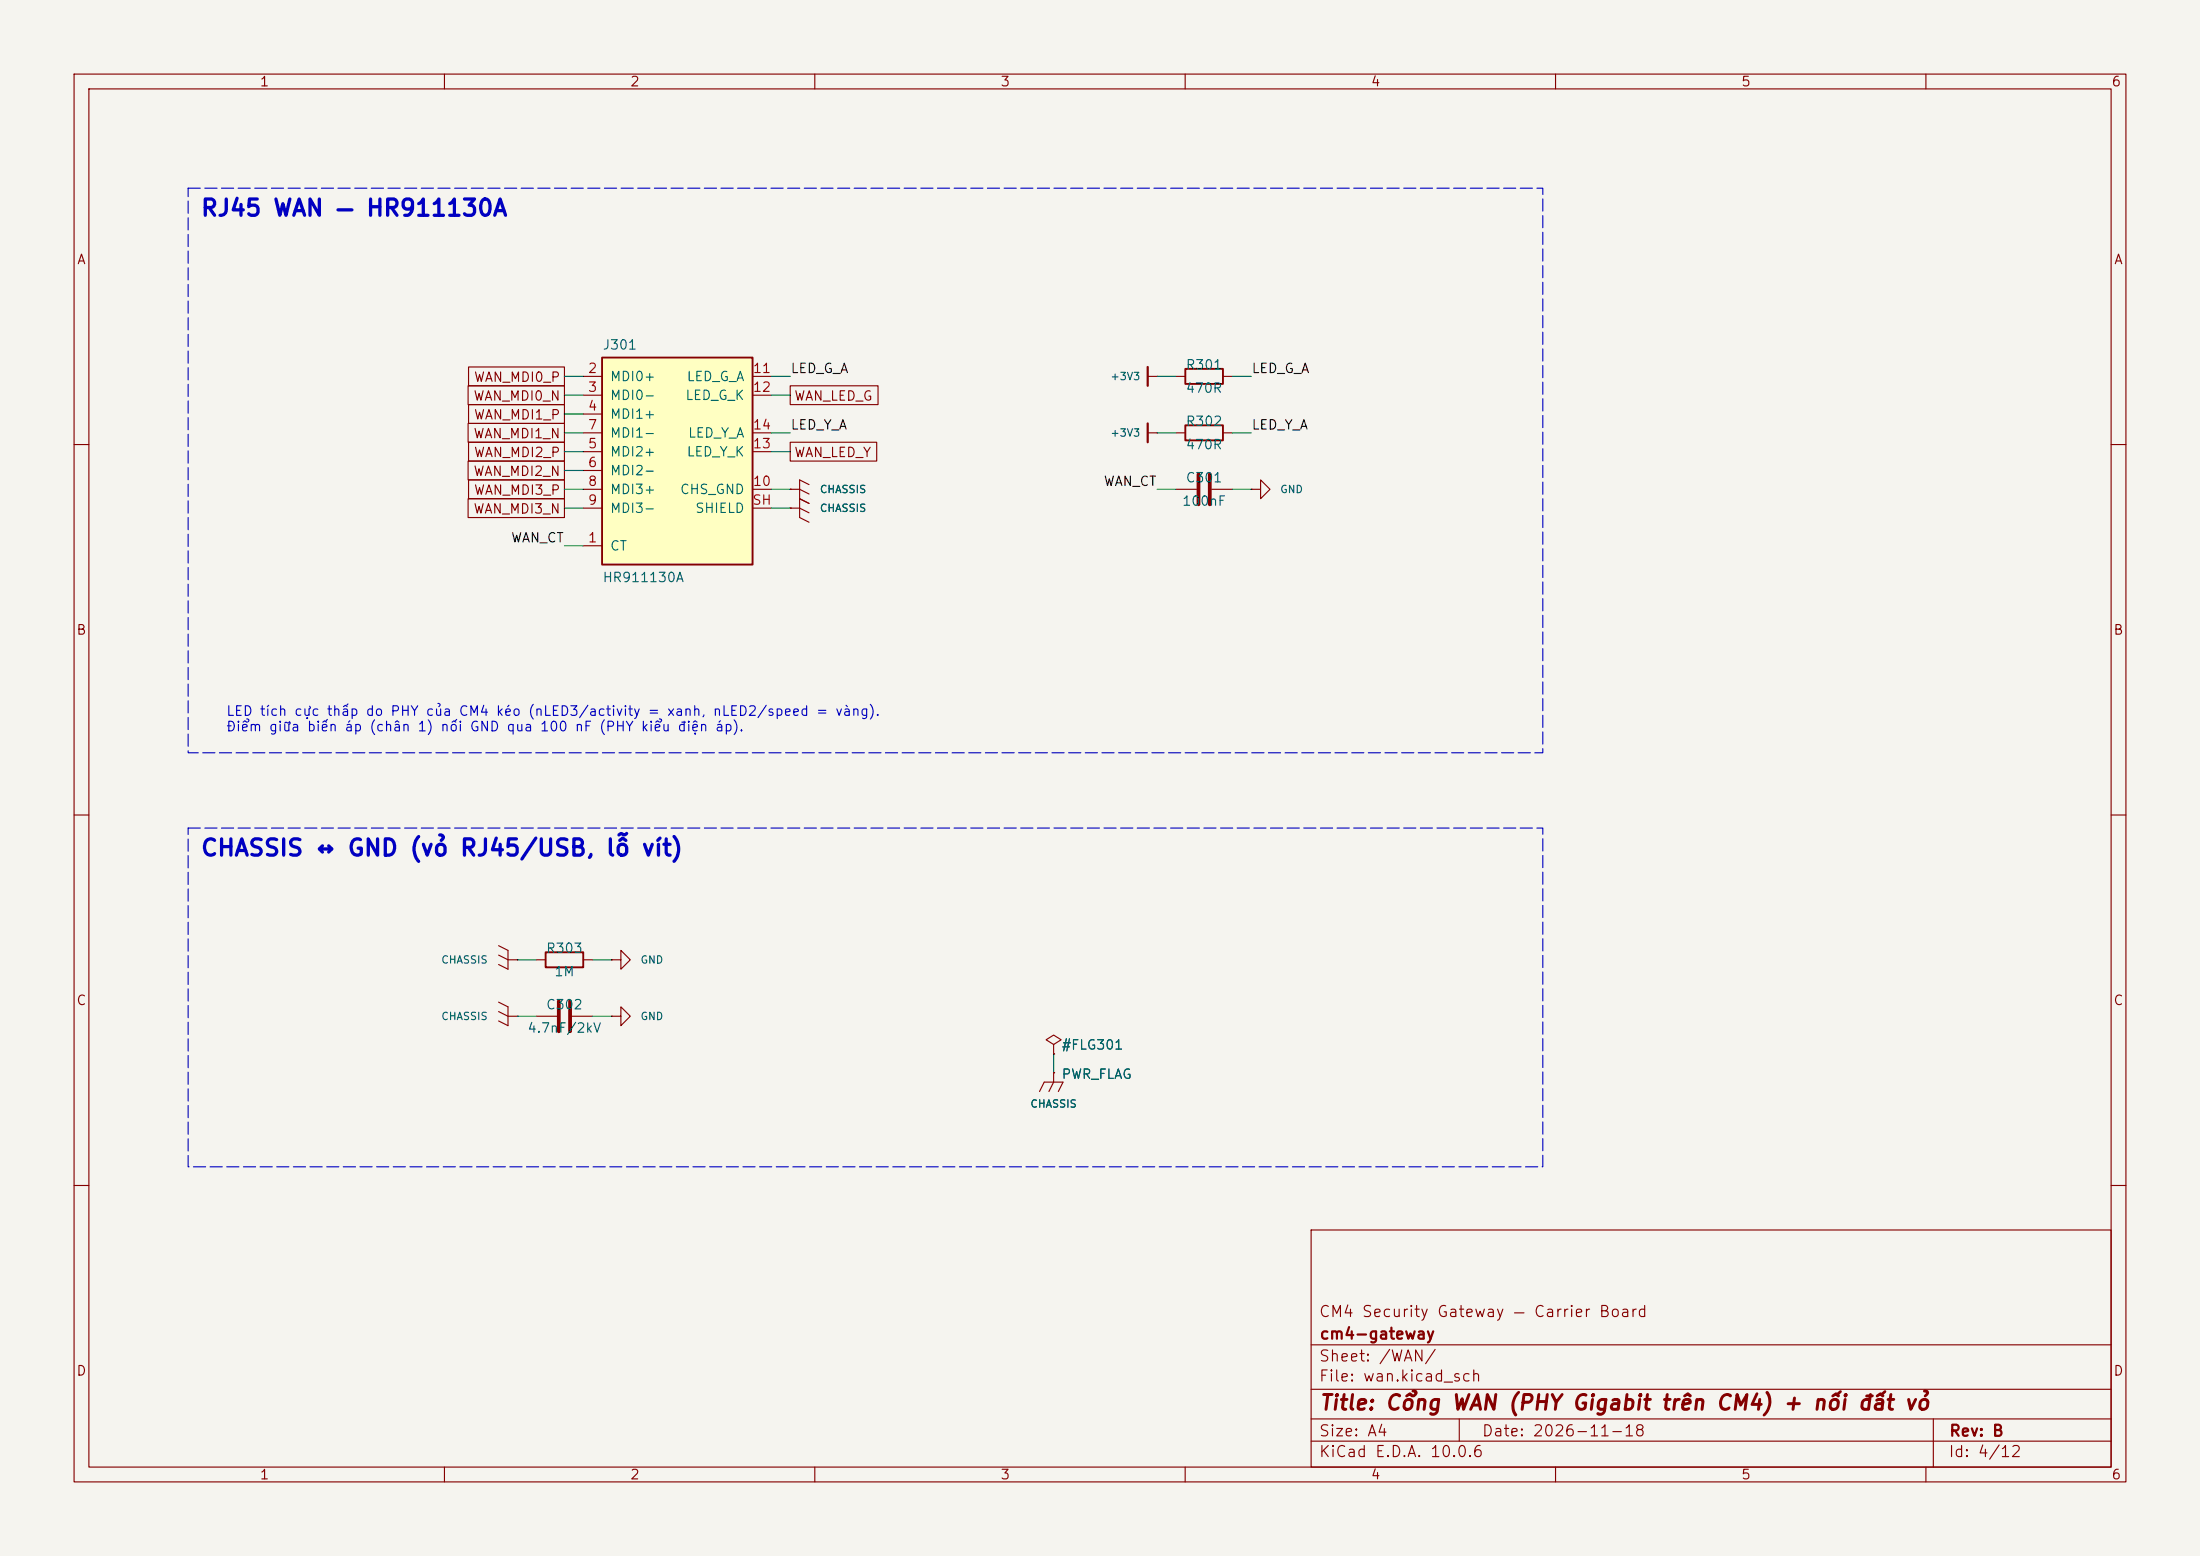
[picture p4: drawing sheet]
<svg xmlns="http://www.w3.org/2000/svg" width="297mm" height="210mm" viewBox="0 0 297 210" stroke-linecap="round" stroke-linejoin="round" font-family="sans-serif">
<path d="M0 0h297v210h-297z" fill="#f5f4ef" stroke="#f5f4ef" stroke-width=".14"/>
<g fill="none" stroke="#840000" stroke-width=".15">
<path d="M10 10h277v190h-277zM12 12h273v186h-273zM60 10v2M110 10v2M160 10v2M210 10v2M260 10v2M158.7 50.8h1.3M165.1 50.8h1.3M10 60h2M106.7 68.6h.1M106.7 68.6h1.2l1.3 .6"/>
<path d="M109.2 67.9l-1.3-.6v2.6l1.3 .6M158.7 66h2.8M163.6 66h2.8M285 60h2M10 110h2M285 110h2M67.3 135.3l1.3 .6v2.5l-1.3-.6M67.3 136.5l1.3 .7h1.2M69.8 137.2h.1M72.4 137.2h2.8M77.2 137.2h2.8M82.5 137.2h1.3v-1.3l1.3 1.3-1.3 1.2v-1.2"/>
<path d="M82.5 137.2h.1M10 160h2M177 166h108v32h-108zM285 160h2M60 198v2M110 198v2M160 198v2M177 194.5h108M177 191.5h108M177 187.5h108M177 181.5h108M197 191.5v3"/>
<path d="M210 198v2M260 198v2M261 191.5v6.5"/>
</g>
<path d="M161.8 64v4.1M163.3 64v4.1M75.4 135.1v4.1M77 135.1v4.1" fill="none" stroke="#840000" stroke-width=".51"/>
<path d="M160 49.8h5.1v2h-5.1z" fill="none" stroke="#840000" stroke-width=".25"/>
<path d="M81.3 48.3h20.3v27.9h-20.3z" fill="#ffffc2"/>
<path d="M81.3 48.3h20.3v27.9h-20.3zM160 57.4h5.1v2h-5.1zM73.7 128.5h5v2.1h-5z" fill="none" stroke="#840000" stroke-width=".25"/>
<g fill="none" stroke="#840000" stroke-width=".15">
<path d="M63.2 52.1h13v2.5h-13zM63.2 57.1h13v2.6h-13zM63.3 49.5h12.9v2.6h-12.9zM63.3 59.7h12.9v2.5h-12.9zM63.3 54.6h12.9v2.6h-12.9zM78.7 50.8h2.6M78.7 53.3h2.6M78.7 55.9h2.6M78.7 58.4h2.6M101.6 50.8h2.5M101.6 53.3h2.5M101.6 58.4h2.5"/>
<path d="M106.7 59.7h11.7v2.5h-11.7zM106.7 52.1h11.8v2.5h-11.8zM154.9 50.8h1.3M154.9 58.4h1.3M156.2 58.4h.1M156.2 50.8h.1M158.7 58.4h1.3M165.1 58.4h1.3M63.2 62.2h13v2.6h-13zM63.2 67.3h13v2.6h-13zM63.3 64.8h12.9v2.5h-12.9zM78.7 73.7h2.6"/>
<path d="M78.7 61h2.6M78.7 63.5h2.6M78.7 66h2.6M78.7 68.6h2.6M101.6 61h2.5M101.6 66h2.5M101.6 68.6h2.5M106.7 66h.1M106.7 68.6h.1M106.7 66h1.2l1.3 .7M109.2 65.4l-1.3-.6v2.5l1.3 .6M168.9 66h1.3v-1.2l1.2 1.2-1.2 1.3v-1.3"/>
<path d="M168.9 66h.1M67.3 127.6l1.3 .7v2.5l-1.3-.6M67.3 128.9l1.3 .6h1.2M69.8 129.5h.1M72.4 129.5h1.3M78.7 129.5h1.3M82.5 129.5h1.3v-1.2l1.3 1.2-1.3 1.3v-1.3M82.5 129.5h.1M140.3 147.3l.7-1.2h2.5l-.6 1.2M142.2 144.8h.1M142.2 141l1.1-.7-1.1-.6-1 .6 1 .7v1.2M142.2 142.2h.1"/>
<path d="M142.2 144.8v1.3l-.6 1.2"/>
</g>
<path d="M154.9 49.5v2.6M154.9 57.2v2.5" fill="none" stroke="#840000" stroke-width=".3"/>
<g fill="none" stroke="#009600" stroke-width=".15">
<path d="M76.2 50.8h2.5M76.2 53.3h2.5M76.2 58.4h2.5M76.2 55.9h2.5M104.1 50.8h2.6M104.1 53.3h2.6M104.1 58.4h2.6M156.2 50.8h2.5M156.2 58.4h2.5M166.4 50.8h2.5M166.4 58.4h2.5M76.2 66h2.5"/>
<path d="M76.2 68.6h2.5M76.2 63.5h2.5M76.2 61h2.5M76.2 73.7h2.5M104.1 66h2.6M104.1 68.6h2.6M104.1 61h2.6M156.2 66h2.5M166.4 66h2.5M69.8 137.2h2.6M69.8 129.5h2.6M80 137.2h2.5"/>
<path d="M80 129.5h2.5M142.2 142.2v2.6"/>
</g>
<path d="M25.4 25.4h182.9v76.2h-182.9zM25.4 111.8h182.9v45.7h-182.9z" fill="none" stroke="#0000c2" stroke-width=".15" stroke-dasharray="1.6 .6"/>
<g font-size="2.2" fill="#0000c2">
<text x="27" y="29.7">RJ45 WAN — HR911130A</text>
<text x="27" y="116.1">CHASSIS ↔ GND (vỏ RJ45/USB, lỗ vít)</text>
</g>
<text font-size="2" fill="#840000" x="178" y="190.8">Title: Cổng WAN (PHY Gigabit trên CM4) + nối đất vỏ</text>
<g font-size="1.5" fill="#840000">
<text x="178" y="178.1">CM4 Security Gateway — Carrier Board</text>
<text x="178" y="184.1">Sheet: /WAN/</text>
<text x="178" y="181.1">cm4-gateway</text>
<text x="178" y="186.8">File: wan.kicad_sch</text>
<text x="178" y="197">KiCad E.D.A. 10.0.6</text>
<text x="178" y="194.2">Size: A4</text>
<text x="200" y="194.2">Date: 2026-11-18</text>
<text x="263" y="197">Id: 4/12</text>
<text x="263" y="194.2">Rev: B</text>
</g>
<g font-size="1.3" fill="#840000">
<text x="35" y="12">1</text>
<text x="85" y="12">2</text>
<text x="135" y="12">3</text>
<text x="185" y="12">4</text>
<text x="235" y="12">5</text>
<text x="285" y="12">6</text>
<text x="10.3" y="36">A</text>
<text x="285.3" y="36">A</text>
<text x="63.9" y="51.9">WAN_MDI0_P</text>
<text x="63.8" y="54.4">WAN_MDI0_N</text>
<text x="63.8" y="59.5">WAN_MDI1_N</text>
<text x="63.9" y="56.9">WAN_MDI1_P</text>
<text x="107.1" y="54.4">WAN_LED_G</text>
<text x="63.8" y="64.6">WAN_MDI2_N</text>
<text x="63.9" y="62">WAN_MDI2_P</text>
<text x="107.1" y="62">WAN_LED_Y</text>
<text x="63.8" y="69.6">WAN_MDI3_N</text>
<text x="63.9" y="67.1">WAN_MDI3_P</text>
<text x="10.2" y="86">B</text>
<text x="285.2" y="86">B</text>
<text x="10.2" y="136">C</text>
<text x="285.2" y="136">C</text>
<text x="10.2" y="186">D</text>
<text x="285.2" y="186">D</text>
<text x="35" y="200">1</text>
<text x="85" y="200">2</text>
<text x="135" y="200">3</text>
<text x="185" y="200">4</text>
<text x="235" y="200">5</text>
<text x="285" y="200">6</text>
</g>
<g font-size="1.3" fill="#006464">
<text x="81.3" y="47.5">J301</text>
<text x="82.3" y="51.8">MDI0+</text>
<text x="92.6" y="51.8">LED_G_A</text>
<text x="160" y="50.2">R301</text>
<text x="160" y="53.3">470R</text>
<text x="82.3" y="54.3">MDI0-</text>
<text x="82.3" y="56.8">MDI1+</text>
<text x="82.3" y="59.4">MDI1-</text>
<text x="92.4" y="54.3">LED_G_K</text>
<text x="92.8" y="59.4">LED_Y_A</text>
<text x="160" y="57.8">R302</text>
<text x="82.3" y="61.9">MDI2+</text>
<text x="82.3" y="64.5">MDI2-</text>
<text x="92.6" y="61.9">LED_Y_K</text>
<text x="160" y="65.4">C301</text>
<text x="160" y="61">470R</text>
<text x="82.3" y="67">MDI3+</text>
<text x="82.3" y="69.5">MDI3-</text>
<text x="91.7" y="67">CHS_GND</text>
<text x="93.8" y="69.5">SHIELD</text>
<text x="159.5" y="68.6">100nF</text>
<text x="82.3" y="74.6">CT</text>
<text x="81.3" y="78.9">HR911130A</text>
<text x="73.6" y="128.9">R303</text>
<text x="73.6" y="136.5">C302</text>
<text x="74.7" y="132.1">1M</text>
<text x="71.1" y="139.7">4.7nF/2kV</text>
<text x="143.2" y="142">#FLG301</text>
<text x="143.2" y="145.9">PWR_FLAG</text>
</g>
<g font-size="1.3" fill="#a90000">
<text x="79.3" y="50.7">2</text>
<text x="79.3" y="53.2">3</text>
<text x="101.5" y="50.7">11</text>
<text x="101.5" y="53.2">12</text>
<text x="79.3" y="55.7">4</text>
<text x="79.3" y="58.3">7</text>
<text x="101.5" y="58.3">14</text>
<text x="79.3" y="60.8">5</text>
<text x="79.3" y="63.4">6</text>
<text x="79.3" y="65.9">8</text>
<text x="101.5" y="65.9">10</text>
<text x="101.5" y="60.8">13</text>
<text x="79.3" y="68.4">9</text>
<text x="101.5" y="68.4">SH</text>
<text x="79.3" y="73.5">1</text>
</g>
<g font-size="1.3" fill="#0f0f0f">
<text x="106.7" y="50.7">LED_G_A</text>
<text x="168.9" y="50.7">LED_G_A</text>
<text x="106.7" y="58.3">LED_Y_A</text>
<text x="168.9" y="58.3">LED_Y_A</text>
<text x="148.9" y="65.9">WAN_CT</text>
<text x="68.9" y="73.5">WAN_CT</text>
</g>
<g font-size="1.3" fill="#0000c2">
<text x="30.5" y="96.9">LED tích cực thấp do PHY của CM4 kéo (nLED3/activity = xanh, nLED2/speed = vàng).</text>
<text x="30.5" y="99">Điểm giữa biến áp (chân 1) nối GND qua 100 nF (PHY kiểu điện áp).</text>
</g>
<g font-size="1" fill="#006464">
<text x="149.8" y="51.6">+3V3</text>
<text x="149.8" y="59.2">+3V3</text>
<text x="110.6" y="69.3">CHASSIS</text>
<text x="110.6" y="66.8">CHASSIS</text>
<text x="172.7" y="66.8">GND</text>
<text x="59.5" y="130.3">CHASSIS</text>
<text x="86.4" y="130.3">GND</text>
<text x="59.5" y="137.9">CHASSIS</text>
<text x="86.4" y="137.9">GND</text>
<text x="139" y="149.7">CHASSIS</text>
</g>
</svg>
